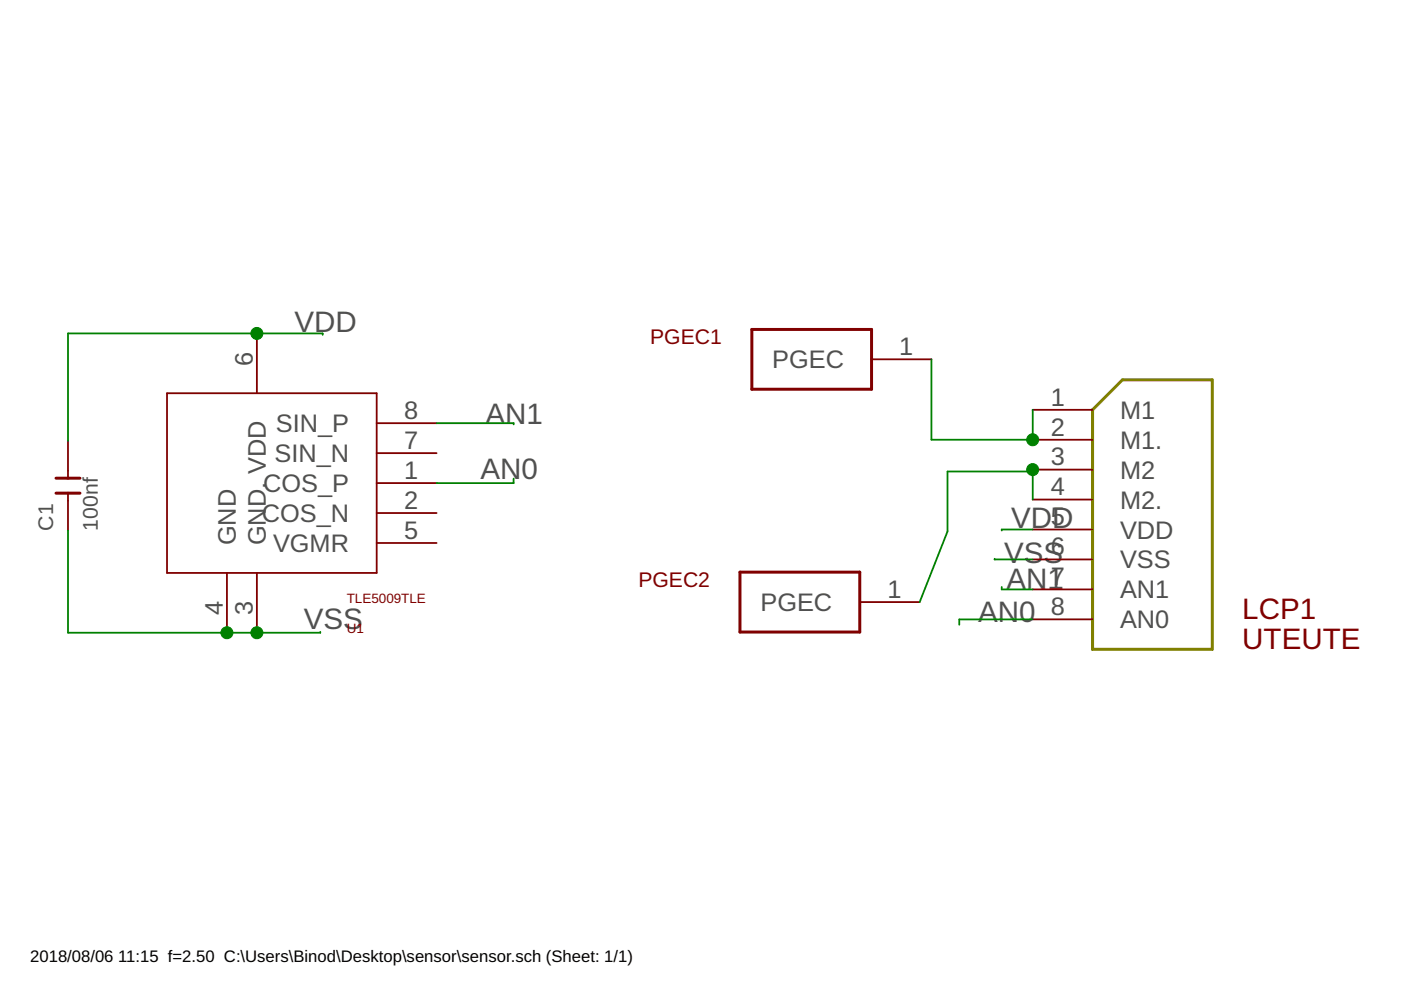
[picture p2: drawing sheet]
<svg xmlns="http://www.w3.org/2000/svg" width="297mm" height="210mm" viewBox="0 0 297 210" stroke-linecap="round" stroke-linejoin="round" font-family="sans-serif">
<path d="M238 80.5h19v57.2h-25.4v-50.8z" fill="none" stroke="#808000" stroke-width=".63"/>
<g fill="none" stroke="#800000" stroke-width=".38">
<path d="M54.5 70.7v12.7M184.8 76.2h12.7M14.4 93.5v7.9M35.4 83.4h44.5v38.1h-44.5zM79.9 96.1h12.7M79.9 89.7h12.7M218.9 86.9h12.7M218.9 93.2h12.7M218.9 99.6h12.7M14.4 104.6v7.9M79.9 115.1h12.7M79.9 108.8h12.7"/>
<path d="M79.9 102.4h12.7M218.9 105.9h12.7M218.9 112.3h12.7M218.9 118.6h12.7M48.1 121.5v12.7M54.5 121.5v12.7M182.3 127.7h12.7M218.9 125h12.7M218.9 131.3h12.7"/>
</g>
<path d="M159.4 69.8h25.4v12.7h-25.4zM11.9 104.6h5.1M11.9 101.4h5.1M156.9 121.3h25.4v12.7h-25.4z" fill="none" stroke="#800000" stroke-width=".63"/>
<path d="M68.4 71v-.3h-54v22.8M197.5 76.2v17h21.4v-6.3M92.6 89.7h16.3v.3M218.9 99.6v6.3M218.9 100h-18v12.7l-5.9 15M14.4 112.5v21.7h53.5v-.2M108.9 101.5v.9h-16.3M210.9 118.5v.1h8M218.9 112.3h-6.5v.2M212.4 124.5v.5h6.5M218.9 131.3h-15.5v1.2" fill="none" stroke="#008000" stroke-width=".38"/>
<g fill="#008000" stroke="#008000" stroke-width=".21">
<circle cx="48.1" cy="134.2" r="1.27"/>
<circle cx="54.5" cy="134.2" r="1.27"/>
<circle cx="54.5" cy="70.7" r="1.27"/>
<circle cx="218.9" cy="99.6" r="1.27"/>
<circle cx="218.9" cy="93.2" r="1.27"/>
</g>
<g font-size="6.3" fill="#505050">
<text x="62.4" y="70.5">VDD</text>
<text x="102.9" y="90">AN1</text>
<text x="101.9" y="101.5">AN0</text>
<text x="214.4" y="112">VDD</text>
<text x="212.9" y="119.5">VSS</text>
<text x="213.4" y="125">AN1</text>
<text x="207.4" y="132">AN0</text>
<text x="64.4" y="133.5">VSS</text>
</g>
<g font-size="6.3" fill="#800000">
<text x="263.4" y="131.3">LCP1</text>
<text x="263.4" y="137.7">UTEUTE</text>
</g>
<g font-size="5.4" fill="#505050">
<text x="53.6" y="77.5" transform="rotate(-90 53.6 77.5)">6</text>
<text x="190.6" y="75.3">1</text>
<text x="163.7" y="78.1">PGEC</text>
<text x="85.7" y="88.8">8</text>
<text x="222.8" y="86">1</text>
<text x="237.5" y="88.8">M1</text>
<text x="58.5" y="91.6">SIN_P</text>
<text x="85.7" y="95.2">7</text>
<text x="222.8" y="92.3">2</text>
<text x="237.5" y="95.1">M1.</text>
<text x="58.2" y="98">SIN_N</text>
<text x="85.7" y="101.5">1</text>
<text x="222.8" y="98.7">3</text>
<text x="237.5" y="101.5">M2</text>
<text x="55.8" y="104.3">COS_P</text>
<text x="85.7" y="107.9">2</text>
<text x="222.8" y="105">4</text>
<text x="237.5" y="107.8">M2.</text>
<text x="55.5" y="110.7">COS_N</text>
<text x="222.8" y="111.4">5</text>
<text x="50" y="115.6" transform="rotate(-90 50 115.6)">GND</text>
<text x="56.4" y="115.6" transform="rotate(-90 56.4 115.6)">GND. VDD</text>
<text x="57.9" y="117">VGMR</text>
<text x="85.7" y="114.2">5</text>
<text x="222.8" y="117.7">6</text>
<text x="237.5" y="114.2">VDD</text>
<text x="222.8" y="124.1">7</text>
<text x="237.5" y="120.5">VSS</text>
<text x="47.2" y="130.3" transform="rotate(-90 47.2 130.3)">4</text>
<text x="53.6" y="130.3" transform="rotate(-90 53.6 130.3)">3</text>
<text x="161.2" y="129.6">PGEC</text>
<text x="188.1" y="126.8">1</text>
<text x="222.8" y="130.4">8</text>
<text x="237.5" y="126.9">AN1</text>
<text x="237.5" y="133.2">AN0</text>
</g>
<g font-size="4.5" fill="#800000">
<text x="137.8" y="73">PGEC1</text>
<text x="135.4" y="124.5">PGEC2</text>
</g>
<g font-size="4.5" fill="#505050">
<text x="11.2" y="112.5" transform="rotate(-90 11.2 112.5)">C1</text>
<text x="20.8" y="112.5" transform="rotate(-90 20.8 112.5)">100nf</text>
</g>
<g font-size="3.5">
<text x="6.4" y="203.9">2018/08/06</text>
<text x="25.1" y="203.9">11:15 f=2.50 C:\Users\Binod\Desktop\sensor\sensor.sch (Sheet: 1/1)</text>
</g>
<g font-size="2.9" fill="#800000">
<text x="73.5" y="127.8">TLE5009TLE</text>
<text x="73.5" y="134.2">U1</text>
</g>
</svg>
